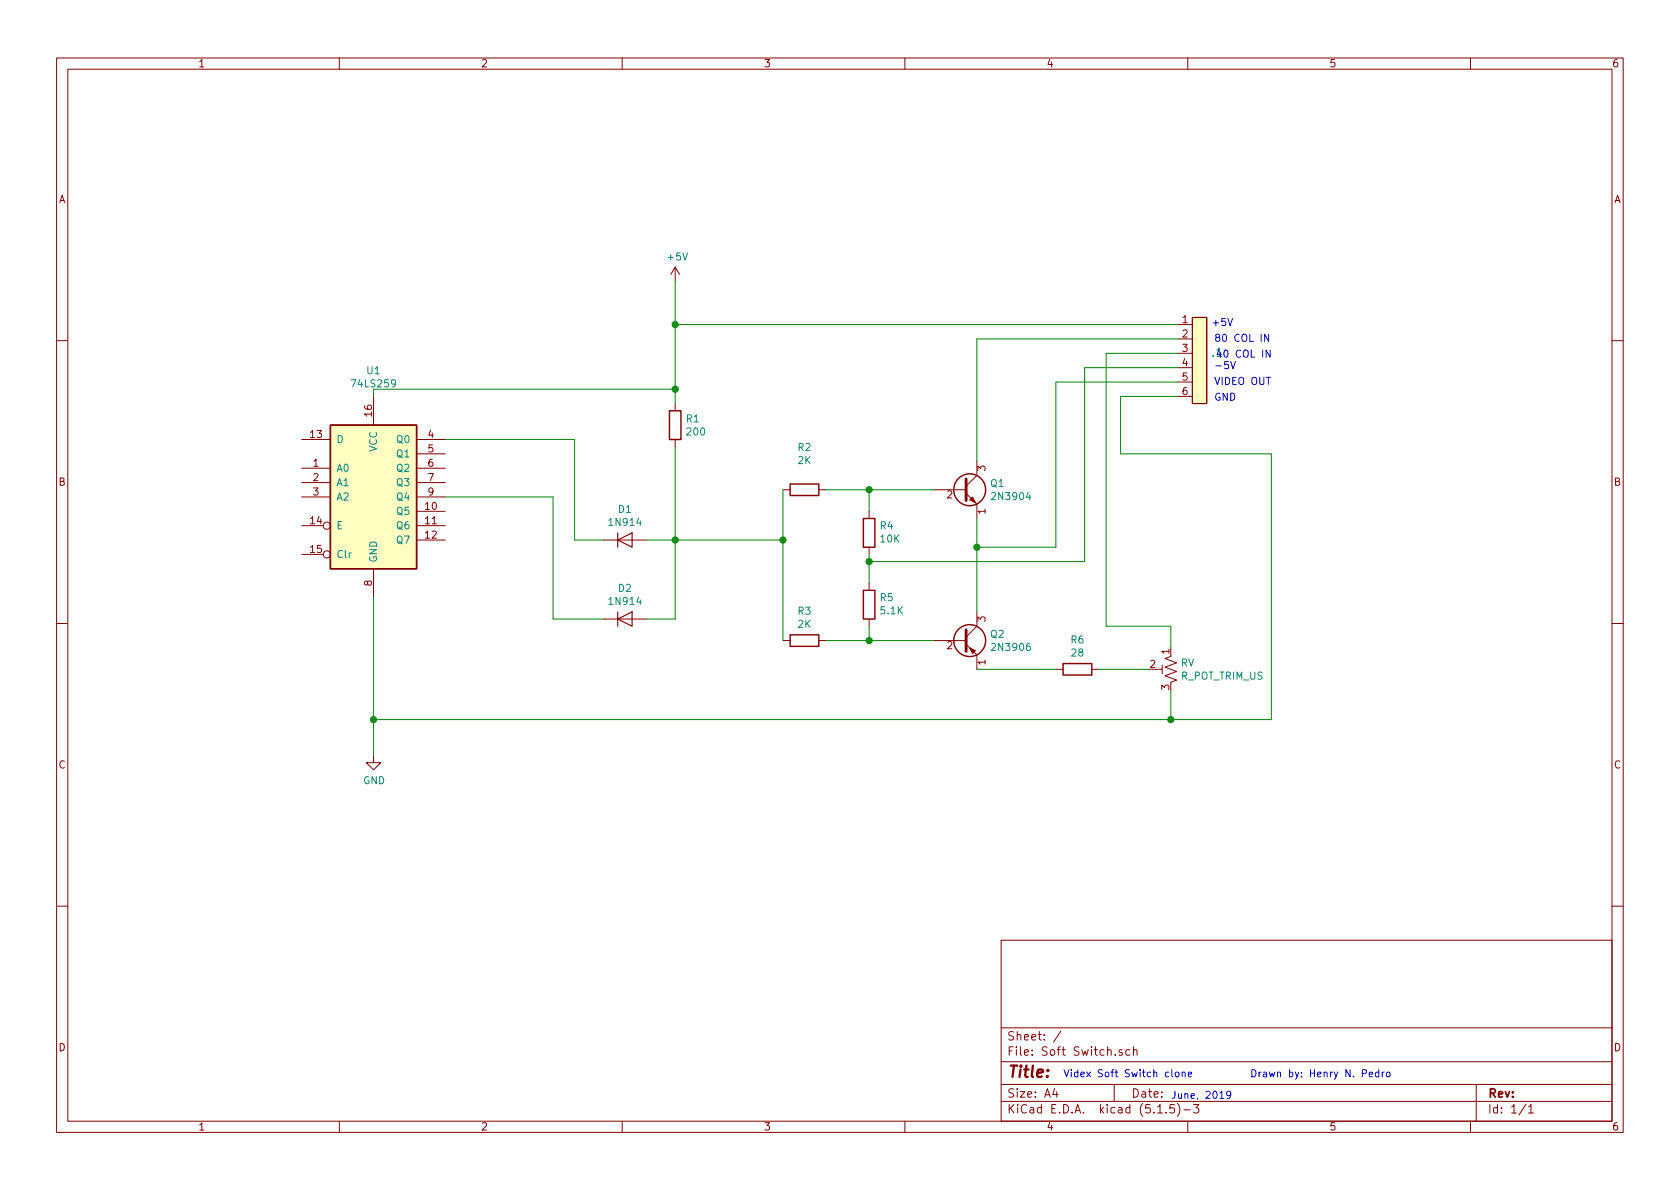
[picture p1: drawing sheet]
<svg xmlns="http://www.w3.org/2000/svg" width="297mm" height="210mm" viewBox="0 0 297 210" stroke-linecap="round" stroke-linejoin="round" font-family="sans-serif">
<g fill="none" stroke="#840000" stroke-width=".18">
<path d="M10 10.3h277v189.9h-277zM12 12.2h273v186.1h-273zM60 10.3v1.9M110 10.3v1.9M160 10.3v1.9M210 10.3v1.9M260 10.3v1.9M119.4 47.2l-.8 1.3M119.4 47.2v2.6M119.4 47.2l.7 1.3M208.3 57.4h2.5M208.3 59.9h2.5"/>
<path d="M210.8 56.1h2.6v15.3h-2.6zM10 60.2h2M53.3 77.7h5.1M66 70.1v5.1M73.7 77.7h5M119.4 71.4v1.2M119.4 77.7v1.3M208.3 62.5h2.5M208.3 65h2.5M208.3 67.6h2.5M208.3 70.1h2.5M285 60.2h2"/>
<path d="M53.3 82.8h5.1M53.3 93h3.8M53.3 98h3.8M53.3 85.3h5.1M53.3 87.9h5.1M73.7 95.5h5M73.7 82.8h5M73.7 90.4h5M73.7 93h5M73.7 85.3h5M73.7 87.9h5M73.7 80.3h5"/>
<path d="M106.7 95.5h7.6M138.4 86.6h1.3M144.8 86.6h1.2M153.7 90.4v1.3M153.7 96.8v1.2M165.1 86.6h5.7M170.8 87.2l1.9 1.9v2.6M172.7 81.5v2.6l-1.9 1.9M10 110.3h2M66 100.6v5.1M106.7 109.5h7.6M138.4 113.3h1.3"/>
<path d="M144.8 113.3h1.2M153.7 103.1v1.3M153.7 109.5v1.2M165.1 113.3h5.7M170.8 113.9l1.9 1.9v2.6M172.7 108.2v2.5l-1.9 1.9M186.7 118.4h1.3M193 118.4h1.3M204.5 118.4h1M205.5 117.6v1.5M207 116.1l-1 .4 2 .7-2 .8 2 .7-2 .8 2 .8-1 .3M285 110.3h2"/>
<path d="M66 133.6v1.3h1.3l-1.3 1.2-1.2-1.2h1.2M10 160.2h2M177 166.3h108v32h-108zM285 160.2h2M60 198.3v1.9M110 198.3v1.9M160 198.3v1.9M177 194.8h108M177 191.8h108M177 187.8h108M177 181.8h108M186.5 192.5l-.4 1h1"/>
<path d="M186.8 193v1M187.6 182.3l-1.3 2M197 191.8v3M198.4 185.7l-.4-.1-.2 .2 .1 .2 .5 .2v.3h-.6M199.8 185.7l-.5-.1-.2 .3v.6l.2 .1 .5-.1M200.4 185.7l.2-.1 .4 .1v.9M200.4 185.1v1.5M204.7 196.8h.8M206.2 196.7v.1M207.6 195.3h-.7l-.1 .7 .2-.1 .5 .1 .2 .2-.1 .5-.2 .1-.6-.1M208.2 195.1a1.71 1.71 0 0 1 0 2.3M209.3 196.3h1.2"/>
<path d="M210 198.3v1.9M211 195.3h1l-.5 .6 .4 .1v.7l-.2 .1-.7-.1M260 198.3v1.9M261 191.8v6.5M269.8 195.2l-1.2 2M270.3 195.8l.4-.5v1.5M270.3 196.8h.8"/>
<circle cx="57.8" cy="93" r=".63"/>
<circle cx="57.8" cy="98" r=".63"/>
</g>
<path d="M109.2 95.5l2.6-1.3v2.6zM109.2 94.2v2.6M109.2 109.5l2.6-1.3v2.5zM109.2 108.2v2.5" fill="none" stroke="#840000" stroke-width=".2"/>
<g fill="none" stroke="#840000" stroke-width=".25">
<path d="M58.4 75.2h15.3v25.4h-15.3zM118.4 72.6h2v5.1h-2zM139.7 85.6h5.1v2h-5.1zM152.7 91.7h2v5.1h-2zM139.7 112.3h5.1v2h-5.1zM152.7 104.4h2v5.1h-2zM188 117.3h5v2.1h-5z"/>
<circle cx="171.4" cy="86.6" r="2.82"/>
<circle cx="171.4" cy="113.3" r="2.82"/>
</g>
<path d="M170.8 84.7v3.8M170.8 111.4v3.8" fill="none" stroke="#840000" stroke-width=".51"/>
<g fill="#840000" stroke="#840000" stroke-width=".18">
<path d="M171.4 88.4l.6-.5 .5 1z"/>
<path d="M171.4 114.5l1.1 .6-.5 .5z"/>
</g>
<g fill="#ffffc2" stroke="#ffffc2" stroke-width=".18">
<path d="M210.8 56.1h2.6v15.3h-2.6z"/>
<path d="M58.4 75.2h15.3v25.4h-15.3z"/>
</g>
<g fill="none" stroke="#008400" stroke-width=".18">
<path d="M119.4 57.4h88.9M119.4 49.8v21.6M208.3 59.9h-35.6v21.6M78.7 77.7h22.9v17.8h5.1M119.4 68.8h-53.4v1.3M119.4 79v30.5h-5.1M208.3 67.6h-21.6v29.2h-14M208.3 70.1h-10.2v10.2h26.7v46.9h-158.8M208.3 62.5h-12.7v48.2h11.4v3.8M208.3 65h-16.5v34.3h-38.1M78.7 87.9h19.1v21.6h8.9M114.3 95.5h24.1"/>
<path d="M138.4 86.6v26.7M146 86.6h19.1M153.7 86.6v3.8M153.7 98v5.1M172.7 91.7v16.5M66 105.7v27.9M146 113.3h19.1M153.7 110.7v2.6M172.7 118.4h14M194.3 118.4h8.9M207 122.2v5"/>
</g>
<g fill="none" stroke="#0000c2" stroke-width=".18">
<path d="M217.1 56.3l.4 1.3 .4-1.3M224.3 59.1v1.3l-.7-1.3v1.3M217.6 63.9l.4 1.3 .4-1.3M224.6 61.9v1.3l-.7-1.3v1.3M207.2 189.1v1.1l.2 .2M207.8 189.7l.3-.1h.3l.1 .2-.1 .6h-.3l-.3-.1zM209 189.7l.2-.1h.3v.8M209 189.6v.8M210.1 190l.6-.1-.1-.3h-.3l-.2 .2 .1 .6h.4M215.7 194.2h.7M217.6 193.5l-.3 .2h-.3l-.1-.2 .1-.5h.3l.2 .1a.87 .87 0 0 1-.3 1.1h-.2M242.1 190l.6-.1-.1-.3h-.3l-.2 .2v.6h.5"/>
<path d="M243.8 189.6h-.4l-.2 .2 .1 .6h.5M243.8 189.1v1.3M244.4 189.6v.8M244.8 189.6h-.3l-.1 .2M245.2 189.6h.3l.2 .1v.7h-.3l-.3-.2z"/>
</g>
<g fill="#008400" stroke="#008400" stroke-width=".25">
<circle cx="153.7" cy="113.3" r=".51"/>
<circle cx="153.7" cy="99.3" r=".51"/>
<circle cx="172.7" cy="96.8" r=".51"/>
<circle cx="153.7" cy="86.6" r=".51"/>
<circle cx="119.4" cy="68.8" r=".51"/>
<circle cx="119.4" cy="95.5" r=".51"/>
<circle cx="66" cy="127.2" r=".51"/>
<circle cx="138.4" cy="95.5" r=".51"/>
<circle cx="119.4" cy="57.4" r=".51"/>
<circle cx="207" cy="127.2" r=".51"/>
</g>
<text font-size="2.8" fill="#840000" x="178" y="190.5">Title:</text>
<text font-size="2.1" fill="#0000c2" x="214.4" y="63.1">.1</text>
<g font-size="2.1" fill="#840000">
<text x="178" y="184">Sheet: /</text>
<text x="178" y="186.7">File: Soft Switch.sch</text>
<text x="178" y="196.9">KiCad E.D.A. kicad (5.1.5)-3</text>
<text x="178" y="194.1">Size: A4</text>
<text x="200" y="194.1">Date:</text>
<text x="263" y="194.1">Rev:</text>
<text x="263" y="196.9">Id: 1/1</text>
</g>
<g font-size="1.8" fill="#840000">
<text x="35" y="11.9">1</text>
<text x="85" y="11.9">2</text>
<text x="135" y="11.9">3</text>
<text x="185" y="11.9">4</text>
<text x="235" y="11.9">5</text>
<text x="285" y="11.9">6</text>
<text x="10.4" y="35.9">A</text>
<text x="285.4" y="35.9">A</text>
<text x="209.1" y="57.1">1</text>
<text x="209.1" y="59.7">2</text>
<text x="209.1" y="62.2">3</text>
<text x="209.1" y="64.8">4</text>
<text x="209.1" y="67.3">5</text>
<text x="209.1" y="69.8">6</text>
<text x="54.9" y="77.5">13</text>
<text x="65.8" y="73.6" transform="rotate(-90 65.8 73.6)">16</text>
<text x="75.7" y="77.5">4</text>
<text x="55.4" y="82.5">1</text>
<text x="75.7" y="80">5</text>
<text x="75.7" y="82.5">6</text>
<text x="174.2" y="83.3" transform="rotate(-90 174.2 83.3)">3</text>
<text x="10.4" y="85.9">B</text>
<text x="55.4" y="85.1">2</text>
<text x="55.4" y="87.6">3</text>
<text x="75.7" y="85.1">7</text>
<text x="75.7" y="87.6">9</text>
<text x="167.5" y="88.1">2</text>
<text x="285.4" y="85.9">B</text>
<text x="54.9" y="92.7">14</text>
<text x="75.2" y="90.2">10</text>
<text x="75.2" y="92.7">11</text>
<text x="75.2" y="95.2">12</text>
<text x="174.2" y="90.9" transform="rotate(-90 174.2 90.9)">1</text>
<text x="54.9" y="97.8">15</text>
<text x="65.8" y="103.6" transform="rotate(-90 65.8 103.6)">8</text>
<text x="174.2" y="110" transform="rotate(-90 174.2 110)">3</text>
<text x="167.5" y="114.8">2</text>
<text x="174.2" y="117.6" transform="rotate(-90 174.2 117.6)">1</text>
<text x="203.4" y="118.1">2</text>
<text x="206.8" y="115.7" transform="rotate(-90 206.8 115.7)">1</text>
<text x="206.8" y="122" transform="rotate(-90 206.8 122)">3</text>
<text x="10.4" y="135.9">C</text>
<text x="285.4" y="135.9">C</text>
<text x="10.4" y="185.9">D</text>
<text x="285.4" y="185.9">D</text>
<text x="35" y="199.9">1</text>
<text x="85" y="199.9">2</text>
<text x="135" y="199.9">3</text>
<text x="185" y="199.9">4</text>
<text x="235" y="199.9">5</text>
<text x="285" y="199.9">6</text>
</g>
<g font-size="1.8" fill="#008484">
<text x="118.2" y="46.1">+5V</text>
<text x="62.5" y="68.5">74LS259</text>
<text x="64.9" y="66.2">U1</text>
<text x="121.4" y="74.7">R1</text>
<text x="121.6" y="77">200</text>
<text x="59.4" y="83.4">A0</text>
<text x="59.4" y="78.4">D</text>
<text x="66.7" y="79.9" transform="rotate(-90 66.7 79.9)">VCC</text>
<text x="70.3" y="78.4">Q0</text>
<text x="70.3" y="80.9">Q1</text>
<text x="70.3" y="83.4">Q2</text>
<text x="141.1" y="79.8">R2</text>
<text x="141.1" y="82.1">2K</text>
<text x="59.4" y="86">A1</text>
<text x="59.4" y="88.5">A2</text>
<text x="70.3" y="86">Q3</text>
<text x="70.3" y="88.5">Q4</text>
<text x="175.2" y="86.1">Q1</text>
<text x="175.7" y="88.4">2N3904</text>
<text x="59.4" y="93.6">E</text>
<text x="70.3" y="91.1">Q5</text>
<text x="70.3" y="93.6">Q6</text>
<text x="107.9" y="93">1N914</text>
<text x="109.4" y="90.7">D1</text>
<text x="155.7" y="93.6">R4</text>
<text x="155.7" y="95.9">10K</text>
<text x="59.4" y="98.7">Clr</text>
<text x="66.7" y="99.6" transform="rotate(-90 66.7 99.6)">GND</text>
<text x="70.3" y="96.1">Q7</text>
<text x="107.9" y="107">1N914</text>
<text x="109.4" y="104.7">D2</text>
<text x="155.7" y="106.3">R5</text>
<text x="141.1" y="108.7">R3</text>
<text x="141.1" y="111">2K</text>
<text x="155.8" y="108.6">5.1K</text>
<text x="175.2" y="112.8">Q2</text>
<text x="189.4" y="113.8">R6</text>
<text x="175.7" y="115.1">2N3906</text>
<text x="189.5" y="116.1">28</text>
<text x="208.8" y="117.9">RV</text>
<text x="208.8" y="120.2">R_POT_TRIM_US</text>
<text x="64.2" y="138.7">GND</text>
</g>
<g font-size="1.8" fill="#0000c2">
<text x="214.1" y="57.7">+5V</text>
<text x="214.6" y="65.3">-5V</text>
<text x="214.6" y="60.4">80 COL IN</text>
<text x="214.9" y="63.2">40 COL IN</text>
<text x="214.6" y="68.1">VIDEO OUT</text>
<text x="214.6" y="70.9">GND</text>
<text x="188" y="190.5">Videx Soft Switch clone</text>
<text x="221" y="190.5">Drawn by: Henry N. Pedro</text>
<text x="207" y="194.3">June, 2019</text>
</g>
</svg>
